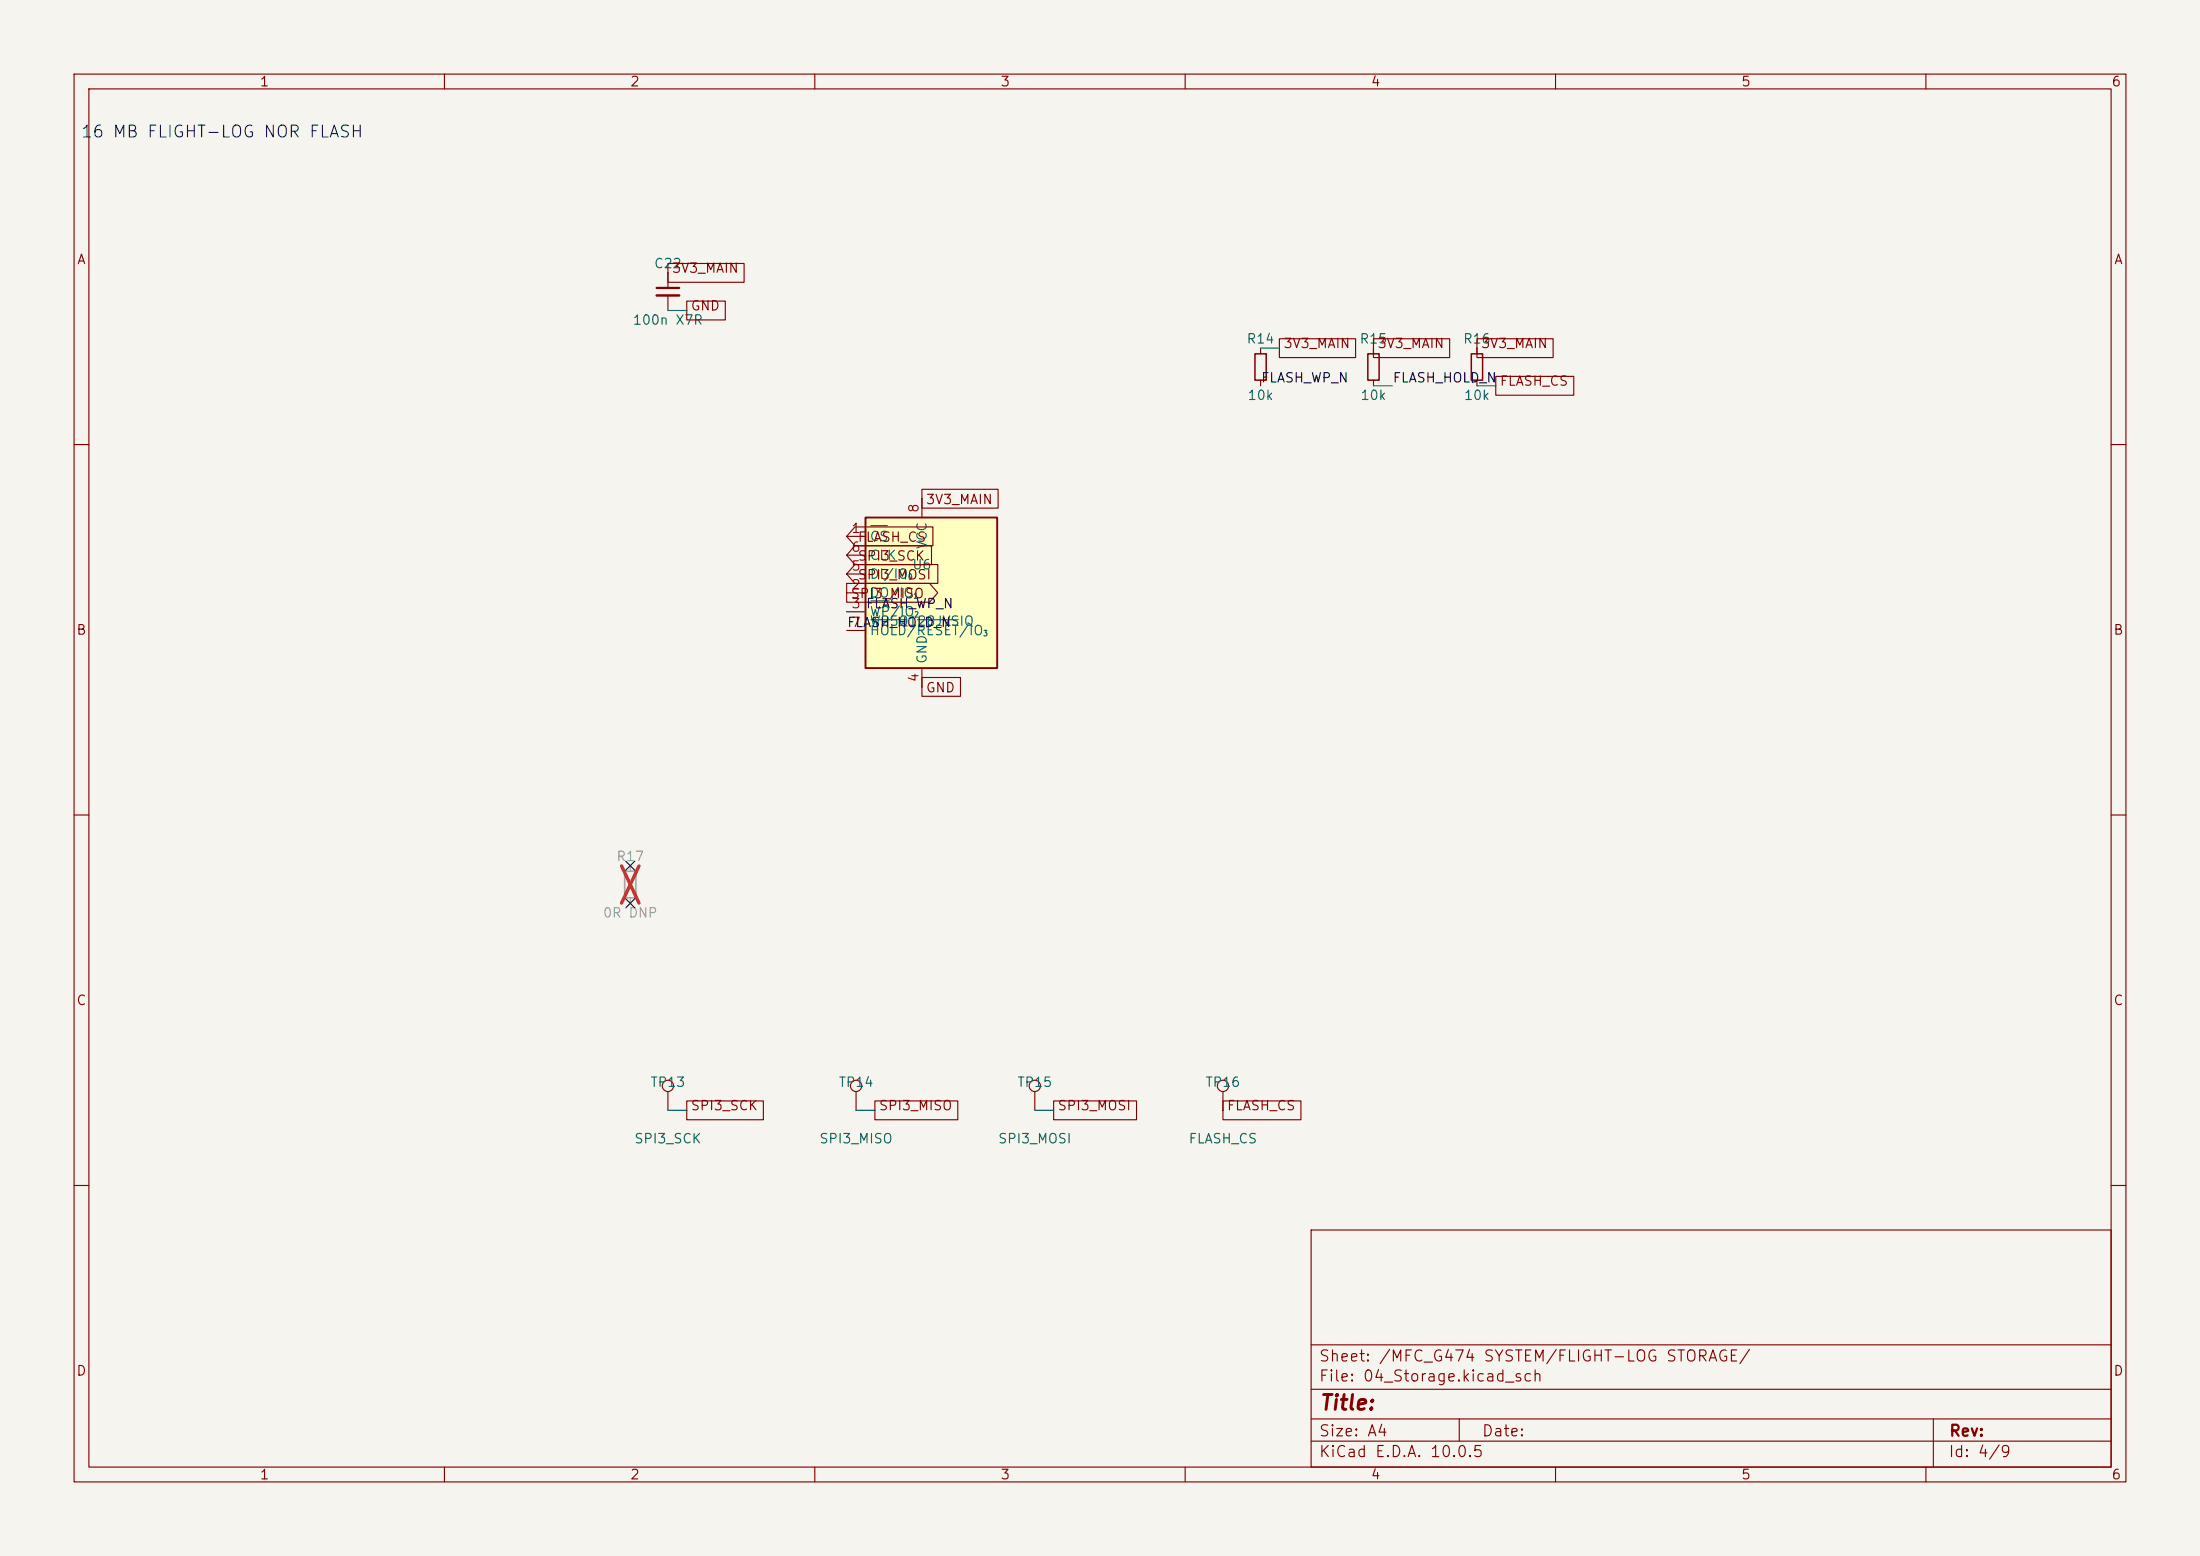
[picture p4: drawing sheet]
(kicad_sch
 (version 20260306)
 (generator "eeschema")
 (generator_version "10.0")
 (paper "A4")
 (lib_symbols
  (symbol "Connector:TestPoint"
   (pin_numbers (hide yes))
   (pin_names
    (offset 0.762) (hide yes)) (exclude_from_sim no) (in_bom yes) (on_board yes)
   (in_pos_files yes)
   (duplicate_pin_numbers_are_jumpers no)
   (property "Reference" "TP" (at 0 6.858 0) (show_name no) (do_not_autoplace no) (effects (font (size 1.27 1.27))))
   (property "Value" "TestPoint" (at 0 5.08 0) (show_name no) (do_not_autoplace no) (effects (font (size 1.27 1.27))))
   (property "Footprint" "" (at 5.08 0 0) (show_name no) (do_not_autoplace no) (hide yes) (effects (font (size 1.27 1.27))))
   (property "Datasheet" "" (at 5.08 0 0) (show_name no) (do_not_autoplace no) (hide yes) (effects (font (size 1.27 1.27))))
   (property "Description" "test point" (at 0 0 0) (show_name no) (do_not_autoplace no) (hide yes) (effects (font (size 1.27 1.27))))
   (symbol "TestPoint_0_1"
    (circle (center 0 3.302) (radius 0.762) (stroke (width 0) (type default)) (fill (type none))))
   (symbol "TestPoint_1_1"
    (pin passive line (at 0 0 90) (length 2.54) (name "1" (effects (font (size 1.27 1.27)))) (number "1" (effects (font (size 1.27 1.27))))))
   (embedded_fonts no))
  (symbol "Device:C_Small"
   (pin_numbers (hide yes))
   (pin_names
    (offset 0.254) (hide yes)) (exclude_from_sim no) (in_bom yes) (on_board yes)
   (in_pos_files yes)
   (duplicate_pin_numbers_are_jumpers no)
   (property "Reference" "C" (at 0.254 1.778 0) (show_name no) (do_not_autoplace no) (effects (font (size 1.27 1.27)) (justify left)))
   (property "Value" "C_Small" (at 0.254 -2.032 0) (show_name no) (do_not_autoplace no) (effects (font (size 1.27 1.27)) (justify left)))
   (property "Footprint" "" (at 0 0 0) (show_name no) (do_not_autoplace no) (hide yes) (effects (font (size 1.27 1.27))))
   (property "Datasheet" "" (at 0 0 0) (show_name no) (do_not_autoplace no) (hide yes) (effects (font (size 1.27 1.27))))
   (property "Description" "Unpolarized capacitor, small symbol" (at 0 0 0) (show_name no) (do_not_autoplace no) (hide yes) (effects (font (size 1.27 1.27))))
   (symbol "C_Small_0_1"
    (polyline (pts (xy -1.524 0.508) (xy 1.524 0.508)) (stroke (width 0.3048) (type default)) (fill (type none)))
    (polyline (pts (xy -1.524 -0.508) (xy 1.524 -0.508)) (stroke (width 0.3302) (type default)) (fill (type none))))
   (symbol "C_Small_1_1"
    (pin passive line (at 0 2.54 270) (length 2.032) (name "" (effects (font (size 1.27 1.27)))) (number "1" (effects (font (size 1.27 1.27)))))
    (pin passive line (at 0 -2.54 90) (length 2.032) (name "" (effects (font (size 1.27 1.27)))) (number "2" (effects (font (size 1.27 1.27))))))
   (embedded_fonts no))
  (symbol "Device:R_Small"
   (pin_numbers (hide yes))
   (pin_names
    (offset 0.254) (hide yes)) (exclude_from_sim no) (in_bom yes) (on_board yes)
   (in_pos_files yes)
   (duplicate_pin_numbers_are_jumpers no)
   (property "Reference" "R" (at 0 0 90) (show_name no) (do_not_autoplace no) (effects (font (size 1.016 1.016))))
   (property "Value" "R_Small" (at 1.778 0 90) (show_name no) (do_not_autoplace no) (effects (font (size 1.27 1.27))))
   (property "Footprint" "" (at 0 0 0) (show_name no) (do_not_autoplace no) (hide yes) (effects (font (size 1.27 1.27))))
   (property "Datasheet" "" (at 0 0 0) (show_name no) (do_not_autoplace no) (hide yes) (effects (font (size 1.27 1.27))))
   (property "Description" "Resistor, small symbol" (at 0 0 0) (show_name no) (do_not_autoplace no) (hide yes) (effects (font (size 1.27 1.27))))
   (symbol "R_Small_0_1"
    (rectangle (start -0.762 1.778) (end 0.762 -1.778) (stroke (width 0.2032) (type default)) (fill (type none))))
   (symbol "R_Small_1_1"
    (pin passive line (at 0 2.54 270) (length 0.762) (name "" (effects (font (size 1.27 1.27)))) (number "1" (effects (font (size 1.27 1.27)))))
    (pin passive line (at 0 -2.54 90) (length 0.762) (name "" (effects (font (size 1.27 1.27)))) (number "2" (effects (font (size 1.27 1.27))))))
   (embedded_fonts no))
  (symbol "Memory_Flash:W25Q128JVS" (exclude_from_sim no) (in_bom yes) (on_board yes)
   (in_pos_files yes)
   (duplicate_pin_numbers_are_jumpers no)
   (property "Reference" "U" (at -6.35 11.43 0) (show_name no) (do_not_autoplace no) (effects (font (size 1.27 1.27))))
   (property "Value" "W25Q128JVS" (at 7.62 11.43 0) (show_name no) (do_not_autoplace no) (effects (font (size 1.27 1.27))))
   (property "Footprint" "Package_SO:SOIC-8_5.3x5.3mm_P1.27mm" (at 0 22.86 0) (show_name no) (do_not_autoplace no) (hide yes) (effects (font (size 1.27 1.27))))
   (property "Datasheet" "https://www.winbond.com/resource-files/w25q128jv_dtr%20revc%2003272018%20plus.pdf" (at 0 25.4 0) (show_name no) (do_not_autoplace no) (hide yes) (effects (font (size 1.27 1.27))))
   (property "Description" "128Mbit / 16MiB Serial Flash Memory, Standard/Dual/Quad SPI, 2.7-3.6V, SOIC-8" (at 0 27.94 0) (show_name no) (do_not_autoplace no) (hide yes) (effects (font (size 1.27 1.27))))
   (symbol "W25Q128JVS_0_1"
    (rectangle (start -7.62 10.16) (end 10.16 -10.16) (stroke (width 0.254) (type default)) (fill (type background))))
   (symbol "W25Q128JVS_1_1"
    (pin input line (at -10.16 7.62 0) (length 2.54) (name "~{CS}" (effects (font (size 1.27 1.27)))) (number "1" (effects (font (size 1.27 1.27)))))
    (pin bidirectional line (at -10.16 0 0) (length 2.54) (name "DO/IO_{1}" (effects (font (size 1.27 1.27)))) (number "2" (effects (font (size 1.27 1.27)))))
    (pin bidirectional line (at -10.16 -2.54 0) (length 2.54) (name "~{WP}/IO_{2}" (effects (font (size 1.27 1.27)))) (number "3" (effects (font (size 1.27 1.27)))))
    (pin power_in line (at 0 -12.7 90) (length 2.54) (name "GND" (effects (font (size 1.27 1.27)))) (number "4" (effects (font (size 1.27 1.27)))))
    (pin bidirectional line (at -10.16 2.54 0) (length 2.54) (name "DI/IO_{0}" (effects (font (size 1.27 1.27)))) (number "5" (effects (font (size 1.27 1.27)))))
    (pin input line (at -10.16 5.08 0) (length 2.54) (name "CLK" (effects (font (size 1.27 1.27)))) (number "6" (effects (font (size 1.27 1.27)))))
    (pin bidirectional line (at -10.16 -5.08 0) (length 2.54) (name "~{HOLD}/~{RESET}/IO_{3}" (effects (font (size 1.27 1.27)))) (number "7" (effects (font (size 1.27 1.27)))))
    (pin power_in line (at 0 12.7 270) (length 2.54) (name "VCC" (effects (font (size 1.27 1.27)))) (number "8" (effects (font (size 1.27 1.27))))))
   (embedded_fonts no)))
 (text "16 MB FLIGHT-LOG NOR FLASH"
  (exclude_from_sim no)
  (at 30 18 0)
  (effects (font (size 1.6 1.6))))
 (no_connect
  (at 85.09 116.84))
 (no_connect
  (at 85.09 121.92))
 (wire
  (pts (xy 199.39 52.07) (xy 201.93 52.07))
  (stroke (width 0) (type default)))
 (wire
  (pts (xy 139.7 149.86) (xy 142.24 149.86))
  (stroke (width 0) (type default)))
 (wire
  (pts (xy 90.17 149.86) (xy 92.71 149.86))
  (stroke (width 0) (type default)))
 (wire
  (pts (xy 185.42 52.07) (xy 187.96 52.07))
  (stroke (width 0) (type default)))
 (wire
  (pts (xy 114.3 82.55) (xy 116.84 82.55))
  (stroke (width 0) (type default)))
 (wire
  (pts (xy 170.18 46.99) (xy 172.72 46.99))
  (stroke (width 0) (type default)))
 (wire
  (pts (xy 115.57 149.86) (xy 118.11 149.86))
  (stroke (width 0) (type default)))
 (wire
  (pts (xy 90.17 41.91) (xy 92.71 41.91))
  (stroke (width 0) (type default)))
 (label "FLASH_HOLD_N"
  (at 187.96 52.07 0)
  (effects (font (size 1.27 1.27)) (justify left bottom)))
 (label "FLASH_HOLD_N"
  (at 114.3 85.09 0)
  (effects (font (size 1.27 1.27)) (justify left bottom)))
 (label "FLASH_WP_N"
  (at 170.18 52.07 0)
  (effects (font (size 1.27 1.27)) (justify left bottom)))
 (label "FLASH_WP_N"
  (at 116.84 82.55 0)
  (effects (font (size 1.27 1.27)) (justify left bottom)))
 (global_label "FLASH_CS"
  (shape passive)
  (at 201.93 52.07 0)
  (effects (font (size 1.27 1.27)) (justify left bottom))
  (property "Intersheetrefs" "${INTERSHEET_REFS}" (at 201.93 52.07 0) (hide yes) (show_name no) (do_not_autoplace no) (effects (font (size 1.27 1.27)))))
 (global_label "SPI3_MOSI"
  (shape input)
  (at 114.3 77.47 0)
  (effects (font (size 1.27 1.27)) (justify left))
  (property "Intersheetrefs" "${INTERSHEET_REFS}" (at 114.3 77.47 0) (hide yes) (show_name no) (do_not_autoplace no) (effects (font (size 1.27 1.27)))))
 (global_label "SPI3_SCK"
  (shape passive)
  (at 92.71 149.86 0)
  (effects (font (size 1.27 1.27)) (justify left bottom))
  (property "Intersheetrefs" "${INTERSHEET_REFS}" (at 92.71 149.86 0) (hide yes) (show_name no) (do_not_autoplace no) (effects (font (size 1.27 1.27)))))
 (global_label "3V3_MAIN"
  (shape passive)
  (at 124.46 67.31 0)
  (effects (font (size 1.27 1.27)) (justify left))
  (property "Intersheetrefs" "${INTERSHEET_REFS}" (at 124.46 67.31 0) (hide yes) (show_name no) (do_not_autoplace no) (effects (font (size 1.27 1.27)))))
 (global_label "3V3_MAIN"
  (shape passive)
  (at 185.42 46.99 0)
  (effects (font (size 1.27 1.27)) (justify left bottom))
  (property "Intersheetrefs" "${INTERSHEET_REFS}" (at 185.42 46.99 0) (hide yes) (show_name no) (do_not_autoplace no) (effects (font (size 1.27 1.27)))))
 (global_label "SPI3_MISO"
  (shape passive)
  (at 118.11 149.86 0)
  (effects (font (size 1.27 1.27)) (justify left bottom))
  (property "Intersheetrefs" "${INTERSHEET_REFS}" (at 118.11 149.86 0) (hide yes) (show_name no) (do_not_autoplace no) (effects (font (size 1.27 1.27)))))
 (global_label "GND"
  (shape passive)
  (at 92.71 41.91 0)
  (effects (font (size 1.27 1.27)) (justify left bottom))
  (property "Intersheetrefs" "${INTERSHEET_REFS}" (at 92.71 41.91 0) (hide yes) (show_name no) (do_not_autoplace no) (effects (font (size 1.27 1.27)))))
 (global_label "GND"
  (shape passive)
  (at 124.46 92.71 0)
  (effects (font (size 1.27 1.27)) (justify left))
  (property "Intersheetrefs" "${INTERSHEET_REFS}" (at 124.46 92.71 0) (hide yes) (show_name no) (do_not_autoplace no) (effects (font (size 1.27 1.27)))))
 (global_label "SPI3_MISO"
  (shape output)
  (at 114.3 80.01 0)
  (effects (font (size 1.27 1.27)) (justify left))
  (property "Intersheetrefs" "${INTERSHEET_REFS}" (at 114.3 80.01 0) (hide yes) (show_name no) (do_not_autoplace no) (effects (font (size 1.27 1.27)))))
 (global_label "3V3_MAIN"
  (shape passive)
  (at 90.17 36.83 0)
  (effects (font (size 1.27 1.27)) (justify left bottom))
  (property "Intersheetrefs" "${INTERSHEET_REFS}" (at 90.17 36.83 0) (hide yes) (show_name no) (do_not_autoplace no) (effects (font (size 1.27 1.27)))))
 (global_label "FLASH_CS"
  (shape passive)
  (at 165.1 149.86 0)
  (effects (font (size 1.27 1.27)) (justify left bottom))
  (property "Intersheetrefs" "${INTERSHEET_REFS}" (at 165.1 149.86 0) (hide yes) (show_name no) (do_not_autoplace no) (effects (font (size 1.27 1.27)))))
 (global_label "FLASH_CS"
  (shape input)
  (at 114.3 72.39 0)
  (effects (font (size 1.27 1.27)) (justify left))
  (property "Intersheetrefs" "${INTERSHEET_REFS}" (at 114.3 72.39 0) (hide yes) (show_name no) (do_not_autoplace no) (effects (font (size 1.27 1.27)))))
 (global_label "3V3_MAIN"
  (shape passive)
  (at 172.72 46.99 0)
  (effects (font (size 1.27 1.27)) (justify left bottom))
  (property "Intersheetrefs" "${INTERSHEET_REFS}" (at 172.72 46.99 0) (hide yes) (show_name no) (do_not_autoplace no) (effects (font (size 1.27 1.27)))))
 (global_label "SPI3_MOSI"
  (shape passive)
  (at 142.24 149.86 0)
  (effects (font (size 1.27 1.27)) (justify left bottom))
  (property "Intersheetrefs" "${INTERSHEET_REFS}" (at 142.24 149.86 0) (hide yes) (show_name no) (do_not_autoplace no) (effects (font (size 1.27 1.27)))))
 (global_label "3V3_MAIN"
  (shape passive)
  (at 199.39 46.99 0)
  (effects (font (size 1.27 1.27)) (justify left bottom))
  (property "Intersheetrefs" "${INTERSHEET_REFS}" (at 199.39 46.99 0) (hide yes) (show_name no) (do_not_autoplace no) (effects (font (size 1.27 1.27)))))
 (global_label "SPI3_SCK"
  (shape input)
  (at 114.3 74.93 0)
  (effects (font (size 1.27 1.27)) (justify left))
  (property "Intersheetrefs" "${INTERSHEET_REFS}" (at 114.3 74.93 0) (hide yes) (show_name no) (do_not_autoplace no) (effects (font (size 1.27 1.27)))))
 (symbol
  (lib_id "Device:R_Small")
  (at 185.42 49.53 0)
  (unit 1)
  (body_style 1)
  (exclude_from_sim no)
  (in_bom yes)
  (on_board yes)
  (in_pos_files yes)
  (dnp no)
  (property "Reference" "R15" (at 185.42 45.72 0) (show_name no) (do_not_autoplace no) (effects (font (size 1.27 1.27))))
  (property "Value" "10k" (at 185.42 53.34 0) (show_name no) (do_not_autoplace no) (effects (font (size 1.27 1.27))))
  (property "Footprint" "Resistor_SMD:R_0402_1005Metric" (at 185.42 49.53 0) (hide yes) (show_name no) (do_not_autoplace no) (effects (font (size 1.27 1.27))))
  (property "Datasheet" "" (at 185.42 49.53 0) (hide yes) (show_name no) (do_not_autoplace no) (effects (font (size 1.27 1.27))))
  (property "Description" "" (at 185.42 49.53 0) (show_name no) (do_not_autoplace no) (effects (font (size 1.27 1.27))))
  (pin "1")
  (pin "2")
  (instances (project "HPR_FC_G474_3S" (path "" (reference "R15") (unit 1))) (project "04_Storage" (path "" (reference "R15") (unit 1)))))
 (symbol
  (lib_id "Device:R_Small")
  (at 170.18 49.53 0)
  (unit 1)
  (body_style 1)
  (exclude_from_sim no)
  (in_bom yes)
  (on_board yes)
  (in_pos_files yes)
  (dnp no)
  (property "Reference" "R14" (at 170.18 45.72 0) (show_name no) (do_not_autoplace no) (effects (font (size 1.27 1.27))))
  (property "Value" "10k" (at 170.18 53.34 0) (show_name no) (do_not_autoplace no) (effects (font (size 1.27 1.27))))
  (property "Footprint" "Resistor_SMD:R_0402_1005Metric" (at 170.18 49.53 0) (hide yes) (show_name no) (do_not_autoplace no) (effects (font (size 1.27 1.27))))
  (property "Datasheet" "" (at 170.18 49.53 0) (hide yes) (show_name no) (do_not_autoplace no) (effects (font (size 1.27 1.27))))
  (property "Description" "" (at 170.18 49.53 0) (show_name no) (do_not_autoplace no) (effects (font (size 1.27 1.27))))
  (pin "2")
  (pin "1")
  (instances (project "HPR_FC_G474_3S" (path "" (reference "R14") (unit 1))) (project "04_Storage" (path "" (reference "R14") (unit 1)))))
 (symbol
  (lib_id "Memory_Flash:W25Q128JVS")
  (at 124.46 80.01 0)
  (unit 1)
  (body_style 1)
  (exclude_from_sim no)
  (in_bom yes)
  (on_board yes)
  (in_pos_files yes)
  (dnp no)
  (property "Reference" "U6" (at 124.46 76.2 0) (show_name no) (do_not_autoplace no) (effects (font (size 1.27 1.27))))
  (property "Value" "W25Q128JVSIQ" (at 124.46 83.82 0) (show_name no) (do_not_autoplace no) (effects (font (size 1.27 1.27))))
  (property "Footprint" "Package_SO:SOIC-8_5.3x5.3mm_P1.27mm" (at 124.46 80.01 0) (hide yes) (show_name no) (do_not_autoplace no) (effects (font (size 1.27 1.27))))
  (property "Datasheet" "" (at 124.46 80.01 0) (hide yes) (show_name no) (do_not_autoplace no) (effects (font (size 1.27 1.27))))
  (property "Description" "" (at 124.46 80.01 0) (show_name no) (do_not_autoplace no) (effects (font (size 1.27 1.27))))
  (property "MPN" "W25Q128JVSIQ" (at 0 0 0) (hide yes) (show_name no) (do_not_autoplace no) (effects (font (size 1.27 1.27))))
  (pin "1")
  (pin "2")
  (pin "3")
  (pin "4")
  (pin "6")
  (pin "7")
  (pin "8")
  (pin "5")
  (instances (project "HPR_FC_G474_3S" (path "" (reference "U6") (unit 1))) (project "04_Storage" (path "" (reference "U6") (unit 1)))))
 (symbol
  (lib_id "Device:R_Small")
  (at 199.39 49.53 0)
  (unit 1)
  (body_style 1)
  (exclude_from_sim no)
  (in_bom yes)
  (on_board yes)
  (in_pos_files yes)
  (dnp no)
  (property "Reference" "R16" (at 199.39 45.72 0) (show_name no) (do_not_autoplace no) (effects (font (size 1.27 1.27))))
  (property "Value" "10k" (at 199.39 53.34 0) (show_name no) (do_not_autoplace no) (effects (font (size 1.27 1.27))))
  (property "Footprint" "Resistor_SMD:R_0402_1005Metric" (at 199.39 49.53 0) (hide yes) (show_name no) (do_not_autoplace no) (effects (font (size 1.27 1.27))))
  (property "Datasheet" "" (at 199.39 49.53 0) (hide yes) (show_name no) (do_not_autoplace no) (effects (font (size 1.27 1.27))))
  (property "Description" "" (at 199.39 49.53 0) (show_name no) (do_not_autoplace no) (effects (font (size 1.27 1.27))))
  (pin "1")
  (pin "2")
  (instances (project "HPR_FC_G474_3S" (path "" (reference "R16") (unit 1))) (project "04_Storage" (path "" (reference "R16") (unit 1)))))
 (symbol
  (lib_id "Device:R_Small")
  (at 85.09 119.38 0)
  (unit 1)
  (body_style 1)
  (exclude_from_sim no)
  (in_bom yes)
  (on_board yes)
  (in_pos_files yes)
  (dnp yes)
  (property "Reference" "R17" (at 85.09 115.57 0) (show_name no) (do_not_autoplace no) (effects (font (size 1.27 1.27))))
  (property "Value" "0R DNP" (at 85.09 123.19 0) (show_name no) (do_not_autoplace no) (effects (font (size 1.27 1.27))))
  (property "Footprint" "Resistor_SMD:R_0402_1005Metric" (at 85.09 119.38 0) (hide yes) (show_name no) (do_not_autoplace no) (effects (font (size 1.27 1.27))))
  (property "Datasheet" "" (at 85.09 119.38 0) (hide yes) (show_name no) (do_not_autoplace no) (effects (font (size 1.27 1.27))))
  (property "Description" "" (at 85.09 119.38 0) (show_name no) (do_not_autoplace no) (effects (font (size 1.27 1.27))))
  (pin "1")
  (pin "2")
  (instances (project "HPR_FC_G474_3S" (path "" (reference "R17") (unit 1))) (project "04_Storage" (path "" (reference "R17") (unit 1)))))
 (symbol
  (lib_id "Connector:TestPoint")
  (at 115.57 149.86 0)
  (unit 1)
  (body_style 1)
  (exclude_from_sim no)
  (in_bom yes)
  (on_board yes)
  (in_pos_files yes)
  (dnp no)
  (property "Reference" "TP14" (at 115.57 146.05 0) (show_name no) (do_not_autoplace no) (effects (font (size 1.27 1.27))))
  (property "Value" "SPI3_MISO" (at 115.57 153.67 0) (show_name no) (do_not_autoplace no) (effects (font (size 1.27 1.27))))
  (property "Footprint" "TestPoint:TestPoint_Pad_D1.0mm" (at 115.57 149.86 0) (hide yes) (show_name no) (do_not_autoplace no) (effects (font (size 1.27 1.27))))
  (property "Datasheet" "" (at 115.57 149.86 0) (hide yes) (show_name no) (do_not_autoplace no) (effects (font (size 1.27 1.27))))
  (property "Description" "" (at 115.57 149.86 0) (show_name no) (do_not_autoplace no) (effects (font (size 1.27 1.27))))
  (pin "1")
  (instances (project "HPR_FC_G474_3S" (path "" (reference "TP14") (unit 1))) (project "04_Storage" (path "" (reference "TP14") (unit 1)))))
 (symbol
  (lib_id "Device:C_Small")
  (at 90.17 39.37 0)
  (unit 1)
  (body_style 1)
  (exclude_from_sim no)
  (in_bom yes)
  (on_board yes)
  (in_pos_files yes)
  (dnp no)
  (property "Reference" "C22" (at 90.17 35.56 0) (show_name no) (do_not_autoplace no) (effects (font (size 1.27 1.27))))
  (property "Value" "100n X7R" (at 90.17 43.18 0) (show_name no) (do_not_autoplace no) (effects (font (size 1.27 1.27))))
  (property "Footprint" "Capacitor_SMD:C_0402_1005Metric" (at 90.17 39.37 0) (hide yes) (show_name no) (do_not_autoplace no) (effects (font (size 1.27 1.27))))
  (property "Datasheet" "" (at 90.17 39.37 0) (hide yes) (show_name no) (do_not_autoplace no) (effects (font (size 1.27 1.27))))
  (property "Description" "" (at 90.17 39.37 0) (show_name no) (do_not_autoplace no) (effects (font (size 1.27 1.27))))
  (pin "1")
  (pin "2")
  (instances (project "HPR_FC_G474_3S" (path "" (reference "C22") (unit 1))) (project "04_Storage" (path "" (reference "C22") (unit 1)))))
 (symbol
  (lib_id "Connector:TestPoint")
  (at 139.7 149.86 0)
  (unit 1)
  (body_style 1)
  (exclude_from_sim no)
  (in_bom yes)
  (on_board yes)
  (in_pos_files yes)
  (dnp no)
  (property "Reference" "TP15" (at 139.7 146.05 0) (show_name no) (do_not_autoplace no) (effects (font (size 1.27 1.27))))
  (property "Value" "SPI3_MOSI" (at 139.7 153.67 0) (show_name no) (do_not_autoplace no) (effects (font (size 1.27 1.27))))
  (property "Footprint" "TestPoint:TestPoint_Pad_D1.0mm" (at 139.7 149.86 0) (hide yes) (show_name no) (do_not_autoplace no) (effects (font (size 1.27 1.27))))
  (property "Datasheet" "" (at 139.7 149.86 0) (hide yes) (show_name no) (do_not_autoplace no) (effects (font (size 1.27 1.27))))
  (property "Description" "" (at 139.7 149.86 0) (show_name no) (do_not_autoplace no) (effects (font (size 1.27 1.27))))
  (pin "1")
  (instances (project "HPR_FC_G474_3S" (path "" (reference "TP15") (unit 1))) (project "04_Storage" (path "" (reference "TP15") (unit 1)))))
 (symbol
  (lib_id "Connector:TestPoint")
  (at 90.17 149.86 0)
  (unit 1)
  (body_style 1)
  (exclude_from_sim no)
  (in_bom yes)
  (on_board yes)
  (in_pos_files yes)
  (dnp no)
  (property "Reference" "TP13" (at 90.17 146.05 0) (show_name no) (do_not_autoplace no) (effects (font (size 1.27 1.27))))
  (property "Value" "SPI3_SCK" (at 90.17 153.67 0) (show_name no) (do_not_autoplace no) (effects (font (size 1.27 1.27))))
  (property "Footprint" "TestPoint:TestPoint_Pad_D1.0mm" (at 90.17 149.86 0) (hide yes) (show_name no) (do_not_autoplace no) (effects (font (size 1.27 1.27))))
  (property "Datasheet" "" (at 90.17 149.86 0) (hide yes) (show_name no) (do_not_autoplace no) (effects (font (size 1.27 1.27))))
  (property "Description" "" (at 90.17 149.86 0) (show_name no) (do_not_autoplace no) (effects (font (size 1.27 1.27))))
  (pin "1")
  (instances (project "HPR_FC_G474_3S" (path "" (reference "TP13") (unit 1))) (project "04_Storage" (path "" (reference "TP13") (unit 1)))))
 (symbol
  (lib_id "Connector:TestPoint")
  (at 165.1 149.86 0)
  (unit 1)
  (body_style 1)
  (exclude_from_sim no)
  (in_bom yes)
  (on_board yes)
  (in_pos_files yes)
  (dnp no)
  (property "Reference" "TP16" (at 165.1 146.05 0) (show_name no) (do_not_autoplace no) (effects (font (size 1.27 1.27))))
  (property "Value" "FLASH_CS" (at 165.1 153.67 0) (show_name no) (do_not_autoplace no) (effects (font (size 1.27 1.27))))
  (property "Footprint" "TestPoint:TestPoint_Pad_D1.0mm" (at 165.1 149.86 0) (hide yes) (show_name no) (do_not_autoplace no) (effects (font (size 1.27 1.27))))
  (property "Datasheet" "" (at 165.1 149.86 0) (hide yes) (show_name no) (do_not_autoplace no) (effects (font (size 1.27 1.27))))
  (property "Description" "" (at 165.1 149.86 0) (show_name no) (do_not_autoplace no) (effects (font (size 1.27 1.27))))
  (pin "1")
  (instances (project "HPR_FC_G474_3S" (path "" (reference "TP16") (unit 1))) (project "04_Storage" (path "" (reference "TP16") (unit 1))))))
